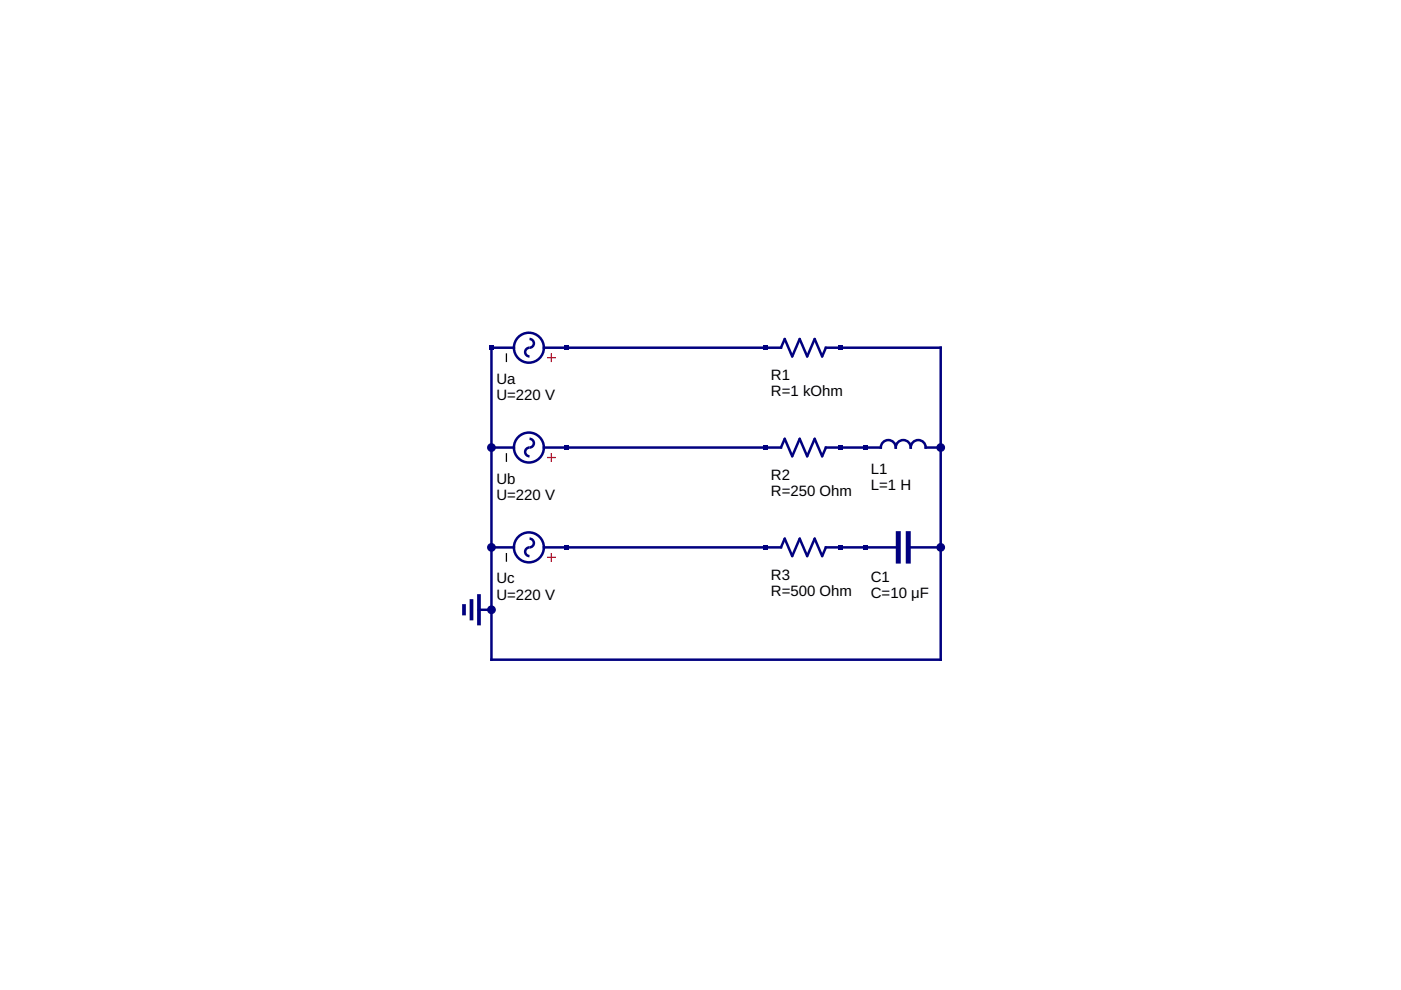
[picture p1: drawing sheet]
<svg xmlns="http://www.w3.org/2000/svg" width="297mm" height="210mm" viewBox="0 0 297 210" stroke-linecap="round" stroke-linejoin="round" font-family="sans-serif">
<g fill="none" stroke="#000080" stroke-width=".53">
<path d="M109 73.7h-4.8v66.2h95.2v-66.2h-24.3l-.8 1.9-1.6-3.7-1.6 3.7-1.5-3.7-1.6 3.7-1.6-3.7-.8 1.8h-50.3M112.3 71.9a.93 .93 0 0 1 .9 .9 .93 .93 0 0 1-.9 .9 .93 .93 0 0 0-1 .9 .93 .93 0 0 0 1 1M104.2 94.9h4.8M112.3 93a.93 .93 0 0 1 .9 1 .93 .93 0 0 1-.9 .9 .93 .93 0 0 0-1 .9 .93 .93 0 0 0 1 .9M115.3 94.9h50.3l.8-1.9 1.6 3.7 1.6-3.7 1.5 3.7 1.6-3.7 1.6 3.7 .8-1.8h11.6a1.59 1.59 0 0 1 1.6-1.6 1.59 1.59 0 0 1 1.6 1.6 1.59 1.59 0 0 1 1.6-1.6 1.59 1.59 0 0 1 1.6 1.6 1.59 1.59 0 0 1 1.6-1.6 1.59 1.59 0 0 1 1.6 1.6h3.1M104.2 116.1h4.8M112.3 114.2a.93 .93 0 0 1 .9 .9 .93 .93 0 0 1-.9 1 .93 .93 0 0 0-1 .9 .93 .93 0 0 0 1 .9M115.3 116.1h50.3l.8-1.9 1.6 3.7 1.6-3.7 1.5 3.7 1.6-3.7 1.6 3.7 .8-1.8h15.4M192.6 116.1h6.8M101.6 129.3h2.6"/>
<circle cx="112.1" cy="73.7" r="3.2"/>
<circle cx="112.1" cy="94.9" r="3.2"/>
<circle cx="112.1" cy="116.1" r="3.2"/>
</g>
<path d="M116.1 75.8h1.6M116.9 75v1.6M116.1 97h1.6M116.9 96.2v1.6M116.1 118.2h1.6M116.9 117.4v1.6" fill="none" stroke="#f00" stroke-width=".26"/>
<path d="M107.4 75v1.6M107.4 96.2v1.6M107.4 117.4v1.6" fill="none" stroke="#000" stroke-width=".26"/>
<path d="M190.5 113.1v5.9M192.6 113.1v5.9" fill="none" stroke="#000080" stroke-width="1.1"/>
<path d="M98.4 128.5v1.6M100 127.4v3.7M101.6 126.4v5.8" fill="none" stroke="#000080" stroke-width=".79"/>
<g fill="#000080">
<path d="M119.5 73.2h1.1v1.1h-1.1z"/>
<path d="M103.7 73.2h1v1.1h-1z"/>
<path d="M119.5 94.4h1.1v1h-1.1z"/>
</g>
<circle cx="104.2" cy="94.9" r=".79" fill="#000080" stroke="#000080" stroke-width=".26"/>
<path d="M119.5 115.5h1.1v1.1h-1.1z" fill="#000080"/>
<circle cx="104.2" cy="116.1" r=".79" fill="#000080" stroke="#000080" stroke-width=".26"/>
<g fill="#000080">
<path d="M161.9 94.4h1v1h-1z"/>
<path d="M177.8 94.4h1v1h-1z"/>
<path d="M161.9 73.2h1v1.1h-1z"/>
<path d="M177.8 73.2h1v1.1h-1z"/>
<path d="M161.9 115.5h1v1.1h-1z"/>
<path d="M177.8 115.5h1v1.1h-1z"/>
<path d="M183 94.4h1.1v1h-1.1z"/>
</g>
<circle cx="199.4" cy="94.9" r=".79" fill="#000080" stroke="#000080" stroke-width=".26"/>
<path d="M183 115.5h1.1v1.1h-1.1z" fill="#000080"/>
<g fill="#000080" stroke="#000080" stroke-width=".26">
<circle cx="199.4" cy="116.1" r=".79"/>
<circle cx="104.2" cy="129.3" r=".79"/>
</g>
<g font-size="3.2">
<text x="105.3" y="81.4">Ua</text>
<text x="163.5" y="80.6">R1</text>
<text x="105.3" y="84.8">U=220 V</text>
<text x="163.5" y="84">R=1 kOhm</text>
<text x="163.5" y="101.7">R2</text>
<text x="184.6" y="100.4">L1</text>
<text x="105.3" y="102.5">Ub</text>
<text x="105.3" y="106">U=220 V</text>
<text x="163.5" y="105.2">R=250 Ohm</text>
<text x="184.6" y="103.8">L=1 H</text>
<text x="105.3" y="123.7">Uc</text>
<text x="163.5" y="122.9">R3</text>
<text x="184.6" y="123.4">C1</text>
<text x="105.3" y="127.1">U=220 V</text>
<text x="163.5" y="126.3">R=500 Ohm</text>
<text x="184.6" y="126.9">C=10 μF</text>
</g>
</svg>
